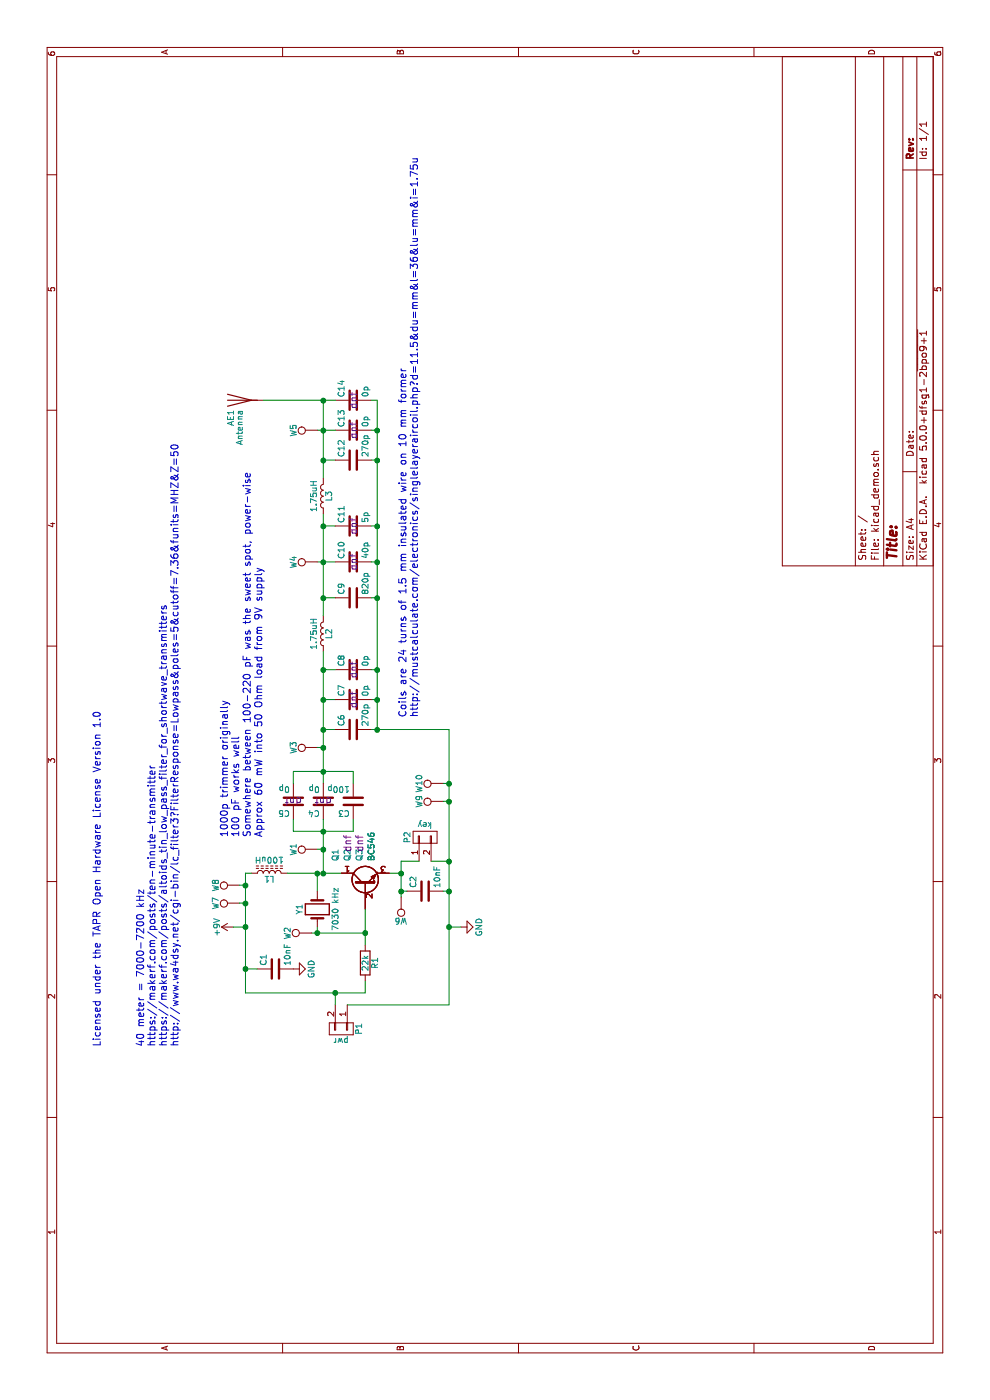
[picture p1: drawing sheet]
EESchema Schematic File Version 4
LIBS:kicad_demo-cache
EELAYER 26 0
EELAYER END
$Descr A4 11693 8268
encoding utf-8
Sheet 1 1
Title ""
Date ""
Rev ""
Comp ""
Comment1 ""
Comment2 ""
Comment3 ""
Comment4 ""
$EndDescr
Text Notes 2950 1500 0    60   ~ 0
40 meter = 7000-7200 kHz\nhttps://makerf.com/posts/ten-minute-transmitter\nhttps://makerf.com/posts/altoids_tin_low_pass_filter_for_shortwave_transmitters\nhttp://www.wa4dsy.net/cgi-bin/lc_filter3?FilterResponse=Lowpass&poles=5&cutoff=7.36&funits=MHZ&Z=50
$Comp
L kicad_demo-rescue:CONN_01X02 P1
U 1 1
P 3100 2850
F 0 "P1" H 3100 3000 50  0000 C CNN
F 1 "pwr" V 3200 2850 50  0000 C CNN
F 2 "Pin_Headers:Pin_Header_Straight_1x02" H 3100 2850 50  0001 C CNN
F 3 "" H 3100 2850 50  0000 C CNN
F 4 "Keystone Electronics" H 3100 2850 60  0001 C CNN "Mfg. Name"
F 5 "81-8" H 3100 2850 60  0001 C CNN "Mfg. Part Number"
F 6 "534-81-8TB" H 3100 2850 60  0001 C CNN "Mouser PN"
	1    3100 2850
	-1   0    0    1   
$EndComp
$Comp
L power:GND #PWR01
U 1 1
P 3950 3850
F 0 "#PWR01" H 3950 3600 50  0001 C CNN
F 1 "GND" H 3950 3700 50  0000 C CNN
F 2 "" H 3950 3850 50  0000 C CNN
F 3 "" H 3950 3850 50  0000 C CNN
	1    3950 3850
	1    0    0    -1  
$EndComp
$Comp
L power:+9V #PWR02
U 1 1
P 3950 1950
F 0 "#PWR02" H 3950 1800 50  0001 C CNN
F 1 "+9V" H 3950 2090 50  0000 C CNN
F 2 "" H 3950 1950 50  0000 C CNN
F 3 "" H 3950 1950 50  0000 C CNN
	1    3950 1950
	1    0    0    -1  
$EndComp
$Comp
L kicad_demo-rescue:C C1
U 1 1
P 3600 2300
F 0 "C1" H 3625 2400 50  0000 L CNN
F 1 "10nF" H 3625 2200 50  0000 L CNN
F 2 "Resistors_Universal:Resistor_SMD+THTuniversal_0805to1206_RM10_HandSoldering" H 3638 2150 50  0001 C CNN
F 3 "" H 3600 2300 50  0000 C CNN
F 4 "Panasonic" H 3600 2300 60  0001 C CNN "Mfg. Name"
F 5 "ECH-U1H103JX5" H 3600 2300 60  0001 C CNN "Mfg. Part Number"
F 6 "667-ECH-U1H103JX5" H 3600 2300 60  0001 C CNN "Mouser PN"
	1    3600 2300
	1    0    0    -1  
$EndComp
$Comp
L kicad_demo-rescue:L_Core_Ferrite L1
U 1 1
P 4400 2250
F 0 "L1" V 4350 2250 50  0000 C CNN
F 1 "100uH" V 4510 2250 50  0000 C CNN
F 2 "Choke_Axial_ThroughHole:Choke_Horizontal_RM20mm" H 4400 2250 50  0001 C CNN
F 3 "" H 4400 2250 50  0000 C CNN
F 4 "Bourns" H 4400 2250 60  0001 C CNN "Mfg. Name"
F 5 "78F101J-RC" H 4400 2250 60  0001 C CNN "Mfg. Part Number"
F 6 "542-78F101-RC" H 4400 2250 60  0001 C CNN "Mouser PN"
	1    4400 2250
	1    0    0    -1  
$EndComp
$Comp
L kicad_demo-rescue:R R1
U 1 1
P 3650 3050
F 0 "R1" V 3730 3050 50  0000 C CNN
F 1 "22k" V 3650 3050 50  0000 C CNN
F 2 "Resistors_Universal:Resistor_SMD+THTuniversal_0805to1206_RM10_HandSoldering" V 3580 3050 50  0001 C CNN
F 3 "" H 3650 3050 50  0000 C CNN
F 4 "Bourns" H 3650 3050 60  0001 C CNN "Mfg. Name"
F 5 "CR1206-FX-2202ELF" H 3650 3050 60  0001 C CNN "Mfg. Part Number"
F 6 "652-CR1206FX-2202ELF" H 3650 3050 60  0001 C CNN "Mouser PN"
	1    3650 3050
	0    1    1    0   
$EndComp
$Comp
L kicad_demo-rescue:Crystal Y1
U 1 1
P 4100 2650
F 0 "Y1" H 4100 2800 50  0000 C CNN
F 1 "7030 kHz" H 4100 2500 50  0000 C CNN
F 2 "Crystals:HC-49V" H 4100 2650 50  0001 C CNN
F 3 "" H 4100 2650 50  0000 C CNN
F 4 "IQD" H 4100 2650 60  0001 C CNN "Mfg. Name"
F 5 "LFXTAL011525Bulk" H 4100 2650 60  0001 C CNN "Mfg. Part Number"
F 6 "449-LFXTAL011525BULK" H 4100 2650 60  0001 C CNN "Mouser PN"
	1    4100 2650
	1    0    0    -1  
$EndComp
$Comp
L kicad_demo-rescue:CONN_01X02 P2
U 1 1
P 4700 3550
F 0 "P2" H 4700 3700 50  0000 C CNN
F 1 "key" V 4800 3550 50  0000 C CNN
F 2 "Buttons_Switches_ThroughHole:SW_PUSH_6mm" H 4700 3550 50  0001 C CNN
F 3 "" H 4700 3550 50  0000 C CNN
F 4 "TE Connectivity" H 4700 3550 60  0001 C CNN "Mfg. Name"
F 5 "FSM2JLH" H 4700 3550 60  0001 C CNN "Mfg. Part Number"
F 6 "506-FSM2JLH" H 4700 3550 60  0001 C CNN "Mouser PN"
	1    4700 3550
	1    0    0    -1  
$EndComp
$Comp
L kicad_demo-rescue:Antenna AE1
U 1 1
P 8350 2000
F 0 "AE1" H 8275 2075 50  0000 R CNN
F 1 "Antenna" H 8275 2000 50  0000 R CNN
F 2 "Pin_Headers:Pin_Header_Straight_1x01" H 8350 2000 50  0001 C CNN
F 3 "" H 8350 2000 50  0001 C CNN
F 4 "dnf" H 8200 1900 60  0001 C CNN "fit_field"
	1    8350 2000
	1    0    0    -1  
$EndComp
$Comp
L kicad_demo-rescue:L L2
U 1 1
P 6400 2700
F 0 "L2" V 6350 2700 50  0000 C CNN
F 1 "1.75uH" V 6475 2700 50  0000 C CNN
F 2 "PROJECT:1u75_coil" H 6400 2700 50  0001 C CNN
F 3 "" H 6400 2700 50  0000 C CNN
F 4 "dnf" H 6400 2700 60  0001 C CNN "fit_field"
	1    6400 2700
	0    -1   -1   0   
$EndComp
$Comp
L kicad_demo-rescue:L L3
U 1 1
P 7550 2700
F 0 "L3" V 7500 2700 50  0000 C CNN
F 1 "1.75uH" V 7625 2700 50  0000 C CNN
F 2 "PROJECT:1u75_coil" H 7550 2700 50  0001 C CNN
F 3 "" H 7550 2700 50  0000 C CNN
F 4 "dnf" H 7550 2700 60  0001 C CNN "fit_field"
	1    7550 2700
	0    -1   -1   0   
$EndComp
$Comp
L kicad_demo-rescue:C C5
U 1 1
P 5000 2450
F 0 "C5" H 5025 2550 50  0000 L CNN
F 1 "0p" H 5025 2350 50  0000 L CNN
F 2 "Resistors_Universal:Resistor_SMD+THTuniversal_0805to1206_RM10_HandSoldering" H 5038 2300 50  0001 C CNN
F 3 "" H 5000 2450 50  0000 C CNN
F 4 "dnf" H 5000 2450 60  0000 C CNN "fit_field"
	1    5000 2450
	0    -1   -1   0   
$EndComp
$Comp
L power:GND #PWR03
U 1 1
P 3600 2450
F 0 "#PWR03" H 3600 2200 50  0001 C CNN
F 1 "GND" H 3600 2300 50  0000 C CNN
F 2 "" H 3600 2450 50  0000 C CNN
F 3 "" H 3600 2450 50  0000 C CNN
	1    3600 2450
	1    0    0    -1  
$EndComp
$Comp
L kicad_demo-rescue:Q_NPN_CBE Q1
U 1 1
P 4300 3050
F 0 "Q1" H 4500 3300 50  0000 L CNN
F 1 "BC546" H 4500 3000 50  0000 L CNN
F 2 "TO_SOT_Packages_THT:TO-92_Molded_Wide" H 4500 3150 50  0001 C CNN
F 3 "" H 4300 3050 50  0000 C CNN
F 4 "Taiwan Semiconductor" H 4300 3050 60  0001 C CNN "Mfg. Name"
F 5 "BC546B A1" H 4300 3050 60  0001 C CNN "Mfg. Part Number"
F 6 "821-BC546B-A1" H 4300 3050 60  0001 C CNN "Mouser PN"
	1    4300 3050
	1    0    0    -1  
$EndComp
$Comp
L kicad_demo-rescue:C C3
U 1 1
P 5000 2950
F 0 "C3" H 5025 3050 50  0000 L CNN
F 1 "100p" H 5025 2850 50  0000 L CNN
F 2 "Resistors_Universal:Resistor_SMD+THTuniversal_0805to1206_RM10_HandSoldering" H 5038 2800 50  0001 C CNN
F 3 "" H 5000 2950 50  0000 C CNN
F 4 "TDK" H 5000 2950 60  0001 C CNN "Mfg. Name"
F 5 "FA28C0G1H101JNU00" H 5000 2950 60  0001 C CNN "Mfg. Part Number"
F 6 "810-FA28C0G1H10100" H 5000 2950 60  0001 C CNN "Mouser PN"
	1    5000 2950
	0    -1   -1   0   
$EndComp
Wire Wire Line
	4850 2450 4750 2450
Connection ~ 4750 2700
Wire Wire Line
	4750 2450 4750 2700
Wire Wire Line
	4750 2950 4850 2950
Wire Wire Line
	5250 2950 5150 2950
Connection ~ 5250 2700
Wire Wire Line
	5250 2450 5250 2700
Wire Wire Line
	5150 2450 5250 2450
Wire Wire Line
	5600 3150 5850 3150
Wire Wire Line
	7700 2700 7850 2700
Wire Wire Line
	7850 2700 7850 2800
Connection ~ 7850 2700
Connection ~ 6700 2700
Wire Wire Line
	6700 2800 6700 2700
Wire Wire Line
	6550 2700 6700 2700
Connection ~ 5600 2700
Wire Wire Line
	5600 2700 5600 2800
Wire Wire Line
	5150 2700 5250 2700
Connection ~ 5600 3150
Connection ~ 4500 3750
Connection ~ 6700 3150
Wire Wire Line
	6700 3100 6700 3150
Wire Wire Line
	5600 3750 5600 3150
Wire Wire Line
	7850 3150 7850 3100
Connection ~ 4400 2700
Wire Wire Line
	4400 2700 4600 2700
Connection ~ 3950 2050
Wire Wire Line
	3950 2050 3950 1950
Connection ~ 3600 2050
Wire Wire Line
	3600 2150 3600 2050
Connection ~ 3400 2800
Wire Wire Line
	3400 2050 3600 2050
Wire Wire Line
	4400 2050 4400 2100
Connection ~ 3950 3750
Wire Wire Line
	3300 3750 3300 2900
Wire Wire Line
	3400 2800 3300 2800
Wire Wire Line
	3400 2050 3400 2800
Wire Wire Line
	3400 3050 3500 3050
Connection ~ 3900 3050
Connection ~ 4400 2650
Wire Wire Line
	4400 2400 4400 2650
Wire Wire Line
	4250 2650 4400 2650
Wire Wire Line
	3900 2650 3950 2650
Wire Wire Line
	3900 2600 3900 2650
Wire Wire Line
	3800 3050 3900 3050
Connection ~ 4400 3350
Wire Wire Line
	4500 3350 4500 3500
Wire Wire Line
	4400 3350 4400 3250
Wire Wire Line
	4200 3350 4250 3350
Wire Wire Line
	4250 3400 4250 3350
Connection ~ 4250 3750
Wire Wire Line
	4250 3750 4250 3700
Wire Wire Line
	3950 3750 3950 3850
Wire Wire Line
	3300 3750 3950 3750
Wire Wire Line
	4500 3750 4500 3600
$Comp
L kicad_demo-rescue:C C8
U 1 1
P 6100 2950
F 0 "C8" H 6125 3050 50  0000 L CNN
F 1 "0p" H 6125 2850 50  0000 L CNN
F 2 "Resistors_Universal:Resistor_SMD+THTuniversal_0805to1206_RM10_HandSoldering" H 6138 2800 50  0001 C CNN
F 3 "" H 6100 2950 50  0000 C CNN
F 4 "dnf" H 6100 2950 60  0000 C CNN "fit_field"
	1    6100 2950
	1    0    0    -1  
$EndComp
$Comp
L kicad_demo-rescue:C C10
U 1 1
P 7000 2950
F 0 "C10" H 7025 3050 50  0000 L CNN
F 1 "40p" H 7025 2850 50  0000 L CNN
F 2 "Resistors_Universal:Resistor_SMD+THTuniversal_0805to1206_RM10_HandSoldering" H 7038 2800 50  0001 C CNN
F 3 "" H 7000 2950 50  0000 C CNN
F 4 "dnf" H 7000 2950 60  0000 C CNN "fit_field"
	1    7000 2950
	1    0    0    -1  
$EndComp
$Comp
L kicad_demo-rescue:C C11
U 1 1
P 7300 2950
F 0 "C11" H 7325 3050 50  0000 L CNN
F 1 "5p" H 7325 2850 50  0000 L CNN
F 2 "Resistors_Universal:Resistor_SMD+THTuniversal_0805to1206_RM10_HandSoldering" H 7338 2800 50  0001 C CNN
F 3 "" H 7300 2950 50  0000 C CNN
F 4 "dnf" H 7300 2950 60  0000 C CNN "fit_field"
	1    7300 2950
	1    0    0    -1  
$EndComp
Wire Wire Line
	7000 3100 7000 3150
Connection ~ 7000 3150
Wire Wire Line
	7300 3100 7300 3150
Connection ~ 7300 3150
Wire Wire Line
	7300 2800 7300 2700
Connection ~ 7300 2700
Wire Wire Line
	7000 2650 7000 2700
Connection ~ 7000 2700
Wire Wire Line
	6100 2800 6100 2700
Connection ~ 6100 2700
Wire Wire Line
	5850 2800 5850 2700
Connection ~ 5850 2700
Wire Wire Line
	5850 3100 5850 3150
Connection ~ 5850 3150
Wire Wire Line
	6100 3100 6100 3150
Connection ~ 6100 3150
$Comp
L kicad_demo-rescue:C C9
U 1 1
P 6700 2950
F 0 "C9" H 6725 3050 50  0000 L CNN
F 1 "820p" H 6725 2850 50  0000 L CNN
F 2 "Resistors_Universal:Resistor_SMD+THTuniversal_0805to1206_RM10_HandSoldering" H 6738 2800 50  0001 C CNN
F 3 "" H 6700 2950 50  0000 C CNN
F 4 "TDK" H 6700 2950 60  0001 C CNN "Mfg. Name"
F 5 "FG28C0G1H821JNT00" H 6700 2950 60  0001 C CNN "Mfg. Part Number"
F 6 "810-FG28C0G1H821JNT0" H 6700 2950 60  0001 C CNN "Mouser PN"
	1    6700 2950
	1    0    0    -1  
$EndComp
$Comp
L kicad_demo-rescue:C C13
U 1 1
P 8100 2950
F 0 "C13" H 8125 3050 50  0000 L CNN
F 1 "0p" H 8125 2850 50  0000 L CNN
F 2 "Resistors_Universal:Resistor_SMD+THTuniversal_0805to1206_RM10_HandSoldering" H 8138 2800 50  0001 C CNN
F 3 "" H 8100 2950 50  0000 C CNN
F 4 "dnf" H 8100 2950 60  0000 C CNN "fit_field"
	1    8100 2950
	1    0    0    -1  
$EndComp
$Comp
L kicad_demo-rescue:C C14
U 1 1
P 8350 2950
F 0 "C14" H 8375 3050 50  0000 L CNN
F 1 "0p" H 8375 2850 50  0000 L CNN
F 2 "Resistors_Universal:Resistor_SMD+THTuniversal_0805to1206_RM10_HandSoldering" H 8388 2800 50  0001 C CNN
F 3 "" H 8350 2950 50  0000 C CNN
F 4 "dnf" H 8350 2950 60  0000 C CNN "fit_field"
	1    8350 2950
	1    0    0    -1  
$EndComp
Wire Wire Line
	8350 2200 8350 2700
Connection ~ 8350 2700
Wire Wire Line
	8100 2650 8100 2700
Connection ~ 8100 2700
Wire Wire Line
	8350 3150 8350 3100
Connection ~ 7850 3150
Wire Wire Line
	8100 3100 8100 3150
Connection ~ 8100 3150
Text Notes 4700 2200 0    60   ~ 0
1000p trimmer originally\n100 pF works well\nSomewhere between 100-220 pF was the sweet spot, power-wise\nApprox 60 mW into 50 Ohm load from 9V supply
Text Notes 5700 3500 0    60   ~ 0
Coils are 24 turns of 1.5 mm insulated wire on 10 mm former\nhttp://mustcalculate.com/electronics/singlelayeraircoil.php?d=11.5&du=mm&l=36&lu=mm&i=1.75u
$Comp
L kicad_demo-rescue:TEST_1P W1
U 1 1
P 4600 2650
F 0 "W1" H 4600 2850 50  0000 C CNN
F 1 "TEST_1P" H 4600 2850 50  0001 C CNN
F 2 "Pin_Headers:Pin_Header_Straight_1x01" H 4800 2650 50  0001 C CNN
F 3 "" H 4800 2650 50  0000 C CNN
F 4 "dnf" H 4600 2650 60  0001 C CNN "fit_field"
	1    4600 2650
	1    0    0    -1  
$EndComp
Wire Wire Line
	4600 2650 4600 2700
Connection ~ 4600 2700
$Comp
L kicad_demo-rescue:TEST_1P W2
U 1 1
P 3900 2600
F 0 "W2" H 3900 2800 50  0000 C CNN
F 1 "TEST_1P" H 3900 2800 50  0001 C CNN
F 2 "Pin_Headers:Pin_Header_Straight_1x01" H 4100 2600 50  0001 C CNN
F 3 "" H 4100 2600 50  0000 C CNN
F 4 "dnf" H 3900 2600 60  0001 C CNN "fit_field"
	1    3900 2600
	1    0    0    -1  
$EndComp
Connection ~ 3900 2650
$Comp
L kicad_demo-rescue:TEST_1P W3
U 1 1
P 5450 2650
F 0 "W3" H 5450 2850 50  0000 C CNN
F 1 "TEST_1P" H 5450 2850 50  0001 C CNN
F 2 "Pin_Headers:Pin_Header_Straight_1x01" H 5650 2650 50  0001 C CNN
F 3 "" H 5650 2650 50  0000 C CNN
F 4 "dnf" H 5450 2650 60  0001 C CNN "fit_field"
	1    5450 2650
	1    0    0    -1  
$EndComp
Wire Wire Line
	5450 2700 5450 2650
Connection ~ 5450 2700
$Comp
L kicad_demo-rescue:TEST_1P W4
U 1 1
P 7000 2650
F 0 "W4" H 7000 2850 50  0000 C CNN
F 1 "TEST_1P" H 7000 2850 50  0001 C CNN
F 2 "Pin_Headers:Pin_Header_Straight_1x01" H 7200 2650 50  0001 C CNN
F 3 "" H 7200 2650 50  0000 C CNN
F 4 "dnf" H 7000 2650 60  0001 C CNN "fit_field"
	1    7000 2650
	1    0    0    -1  
$EndComp
$Comp
L kicad_demo-rescue:TEST_1P W5
U 1 1
P 8100 2650
F 0 "W5" H 8100 2850 50  0000 C CNN
F 1 "TEST_1P" H 8100 2850 50  0001 C CNN
F 2 "Pin_Headers:Pin_Header_Straight_1x01" H 8300 2650 50  0001 C CNN
F 3 "" H 8300 2650 50  0000 C CNN
F 4 "dnf" H 8100 2650 60  0001 C CNN "fit_field"
	1    8100 2650
	1    0    0    -1  
$EndComp
$Comp
L kicad_demo-rescue:TEST_1P W6
U 1 1
P 4200 3350
F 0 "W6" H 4200 3550 50  0000 C CNN
F 1 "TEST_1P" H 4200 3550 50  0001 C CNN
F 2 "Pin_Headers:Pin_Header_Straight_1x01" H 4400 3350 50  0001 C CNN
F 3 "" H 4400 3350 50  0000 C CNN
F 4 "dnf" H 4200 3350 60  0001 C CNN "fit_field"
	1    4200 3350
	0    -1   -1   0   
$EndComp
Connection ~ 4250 3350
Text Notes 2950 850  0    60   ~ 0
Licensed under the TAPR Open Hardware License Version 1.0
$Comp
L kicad_demo-rescue:TEST_1P W7
U 1 1
P 4150 2000
F 0 "W7" H 4150 2200 50  0000 C CNN
F 1 "TEST_1P" H 4150 2200 50  0001 C CNN
F 2 "Pin_Headers:Pin_Header_Straight_1x01" H 4350 2000 50  0001 C CNN
F 3 "" H 4350 2000 50  0000 C CNN
F 4 "dnf" H 4150 2000 60  0001 C CNN "fit_field"
	1    4150 2000
	1    0    0    -1  
$EndComp
$Comp
L kicad_demo-rescue:TEST_1P W8
U 1 1
P 4300 2000
F 0 "W8" H 4300 2200 50  0000 C CNN
F 1 "TEST_1P" H 4300 2200 50  0001 C CNN
F 2 "Pin_Headers:Pin_Header_Straight_1x01" H 4500 2000 50  0001 C CNN
F 3 "" H 4500 2000 50  0000 C CNN
F 4 "dnf" H 4300 2000 60  0001 C CNN "fit_field"
	1    4300 2000
	1    0    0    -1  
$EndComp
Wire Wire Line
	4150 2000 4150 2050
Connection ~ 4150 2050
Wire Wire Line
	4300 2000 4300 2050
Connection ~ 4300 2050
$Comp
L kicad_demo-rescue:TEST_1P W9
U 1 1
P 5000 3700
F 0 "W9" H 5000 3900 50  0000 C CNN
F 1 "TEST_1P" H 5000 3900 50  0001 C CNN
F 2 "Pin_Headers:Pin_Header_Straight_1x01" H 5200 3700 50  0001 C CNN
F 3 "" H 5200 3700 50  0000 C CNN
F 4 "dnf" H 5000 3700 60  0001 C CNN "fit_field"
	1    5000 3700
	1    0    0    -1  
$EndComp
$Comp
L kicad_demo-rescue:TEST_1P W10
U 1 1
P 5150 3700
F 0 "W10" H 5150 3900 50  0000 C CNN
F 1 "TEST_1P" H 5150 3900 50  0001 C CNN
F 2 "Pin_Headers:Pin_Header_Straight_1x01" H 5350 3700 50  0001 C CNN
F 3 "" H 5350 3700 50  0000 C CNN
F 4 "dnf" H 5150 3700 60  0001 C CNN "fit_field"
	1    5150 3700
	1    0    0    -1  
$EndComp
Wire Wire Line
	5000 3700 5000 3750
Connection ~ 5000 3750
Wire Wire Line
	5150 3700 5150 3750
Connection ~ 5150 3750
$Comp
L kicad_demo-rescue:C C2
U 1 1
P 4250 3550
F 0 "C2" H 4275 3650 50  0000 L CNN
F 1 "10nF" H 4275 3450 50  0000 L CNN
F 2 "Resistors_Universal:Resistor_SMD+THTuniversal_0805to1206_RM10_HandSoldering" H 4288 3400 50  0001 C CNN
F 3 "" H 4250 3550 50  0000 C CNN
F 4 "Panasonic" H 4250 3550 60  0001 C CNN "Mfg. Name"
F 5 "ECH-U1H103JX5" H 4250 3550 60  0001 C CNN "Mfg. Part Number"
F 6 "667-ECH-U1H103JX5" H 4250 3550 60  0001 C CNN "Mouser PN"
	1    4250 3550
	1    0    0    -1  
$EndComp
$Comp
L kicad_demo-rescue:Q_NPN_CBE Q2
U 1 1
P 4300 3050
F 0 "Q2" H 4500 3200 50  0000 L CNN
F 1 "BC546" H 4500 3000 50  0000 L CNN
F 2 "TO_SOT_Packages_THT:TO-92_Molded_Wide" H 4500 3150 50  0001 C CNN
F 3 "" H 4300 3050 50  0000 C CNN
F 4 "Taiwan Semiconductor" H 4300 3050 60  0001 C CNN "Mfg. Name"
F 5 "BC546B A1" H 4300 3050 60  0001 C CNN "Mfg. Part Number"
F 6 "821-BC546B-A1" H 4300 3050 60  0001 C CNN "Mouser PN"
F 7 "dnf" H 4650 3200 60  0000 C CNN "fit_field"
	1    4300 3050
	1    0    0    -1  
$EndComp
$Comp
L kicad_demo-rescue:Q_NPN_CBE Q3
U 1 1
P 4300 3050
F 0 "Q3" H 4500 3100 50  0000 L CNN
F 1 "BC546" H 4500 3000 50  0000 L CNN
F 2 "TO_SOT_Packages_THT:TO-92_Molded_Wide" H 4500 3150 50  0001 C CNN
F 3 "" H 4300 3050 50  0000 C CNN
F 4 "Taiwan Semiconductor" H 4300 3050 60  0001 C CNN "Mfg. Name"
F 5 "BC546B A1" H 4300 3050 60  0001 C CNN "Mfg. Part Number"
F 6 "821-BC546B-A1" H 4300 3050 60  0001 C CNN "Mouser PN"
F 7 "dnf" H 4650 3100 60  0000 C CNN "fit_field"
	1    4300 3050
	1    0    0    -1  
$EndComp
$Comp
L kicad_demo-rescue:C C4
U 1 1
P 5000 2700
F 0 "C4" H 5025 2800 50  0000 L CNN
F 1 "0p" H 5025 2600 50  0000 L CNN
F 2 "Resistors_Universal:Resistor_SMD+THTuniversal_0805to1206_RM10_HandSoldering" H 5038 2550 50  0001 C CNN
F 3 "" H 5000 2700 50  0000 C CNN
F 4 "dnf" H 5000 2700 60  0000 C CNN "fit_field"
	1    5000 2700
	0    -1   -1   0   
$EndComp
$Comp
L kicad_demo-rescue:C C7
U 1 1
P 5850 2950
F 0 "C7" H 5875 3050 50  0000 L CNN
F 1 "0p" H 5875 2850 50  0000 L CNN
F 2 "Resistors_Universal:Resistor_SMD+THTuniversal_0805to1206_RM10_HandSoldering" H 5888 2800 50  0001 C CNN
F 3 "" H 5850 2950 50  0000 C CNN
F 4 "dnf" H 5850 2950 60  0000 C CNN "fit_field"
	1    5850 2950
	1    0    0    -1  
$EndComp
$Comp
L kicad_demo-rescue:C C6
U 1 1
P 5600 2950
F 0 "C6" H 5625 3050 50  0000 L CNN
F 1 "270p" H 5625 2850 50  0000 L CNN
F 2 "Resistors_Universal:Resistor_SMD+THTuniversal_0805to1206_RM10_HandSoldering" H 5638 2800 50  0001 C CNN
F 3 "" H 5600 2950 50  0000 C CNN
F 4 "TDK" H 5600 2950 60  0001 C CNN "Mfg. Name"
F 5 "FG28C0G1H271JNT00" H 5600 2950 60  0001 C CNN "Mfg. Part Number"
F 6 "810-FG28C0G1H271JNT0" H 5600 2950 60  0001 C CNN "Mouser PN"
	1    5600 2950
	1    0    0    -1  
$EndComp
$Comp
L kicad_demo-rescue:C C12
U 1 1
P 7850 2950
F 0 "C12" H 7875 3050 50  0000 L CNN
F 1 "270p" H 7875 2850 50  0000 L CNN
F 2 "Resistors_Universal:Resistor_SMD+THTuniversal_0805to1206_RM10_HandSoldering" H 7888 2800 50  0001 C CNN
F 3 "" H 7850 2950 50  0000 C CNN
F 4 "TDK" H 7850 2950 60  0001 C CNN "Mfg. Name"
F 5 "FG28C0G1H271JNT00" H 7850 2950 60  0001 C CNN "Mfg. Part Number"
F 6 "810-FG28C0G1H271JNT0" H 7850 2950 60  0001 C CNN "Mouser PN"
	1    7850 2950
	1    0    0    -1  
$EndComp
Wire Wire Line
	4750 2700 4750 2950
Wire Wire Line
	4750 2700 4850 2700
Wire Wire Line
	5250 2700 5250 2950
Wire Wire Line
	5250 2700 5450 2700
Wire Wire Line
	7850 2700 8100 2700
Wire Wire Line
	6700 2700 7000 2700
Wire Wire Line
	5600 2700 5850 2700
Wire Wire Line
	5600 3150 5600 3100
Wire Wire Line
	4500 3750 5000 3750
Wire Wire Line
	6700 3150 7000 3150
Wire Wire Line
	4400 2700 4400 2850
Wire Wire Line
	3950 2050 4150 2050
Wire Wire Line
	3600 2050 3950 2050
Wire Wire Line
	3400 2800 3400 3050
Wire Wire Line
	3950 3750 4250 3750
Wire Wire Line
	3900 3050 4100 3050
Wire Wire Line
	4400 2650 4400 2700
Wire Wire Line
	4400 3350 4500 3350
Wire Wire Line
	4250 3750 4500 3750
Wire Wire Line
	7000 3150 7300 3150
Wire Wire Line
	7300 3150 7850 3150
Wire Wire Line
	7300 2700 7400 2700
Wire Wire Line
	7000 2700 7000 2800
Wire Wire Line
	7000 2700 7300 2700
Wire Wire Line
	6100 2700 6250 2700
Wire Wire Line
	5850 2700 6100 2700
Wire Wire Line
	5850 3150 6100 3150
Wire Wire Line
	6100 3150 6700 3150
Wire Wire Line
	8350 2700 8350 2800
Wire Wire Line
	8100 2700 8100 2800
Wire Wire Line
	8100 2700 8350 2700
Wire Wire Line
	7850 3150 8100 3150
Wire Wire Line
	8100 3150 8350 3150
Wire Wire Line
	4600 2700 4750 2700
Wire Wire Line
	3900 2650 3900 3050
Wire Wire Line
	5450 2700 5600 2700
Wire Wire Line
	4250 3350 4400 3350
Wire Wire Line
	4150 2050 4300 2050
Wire Wire Line
	4300 2050 4400 2050
Wire Wire Line
	5000 3750 5150 3750
Wire Wire Line
	5150 3750 5600 3750
$EndSCHEMATC
